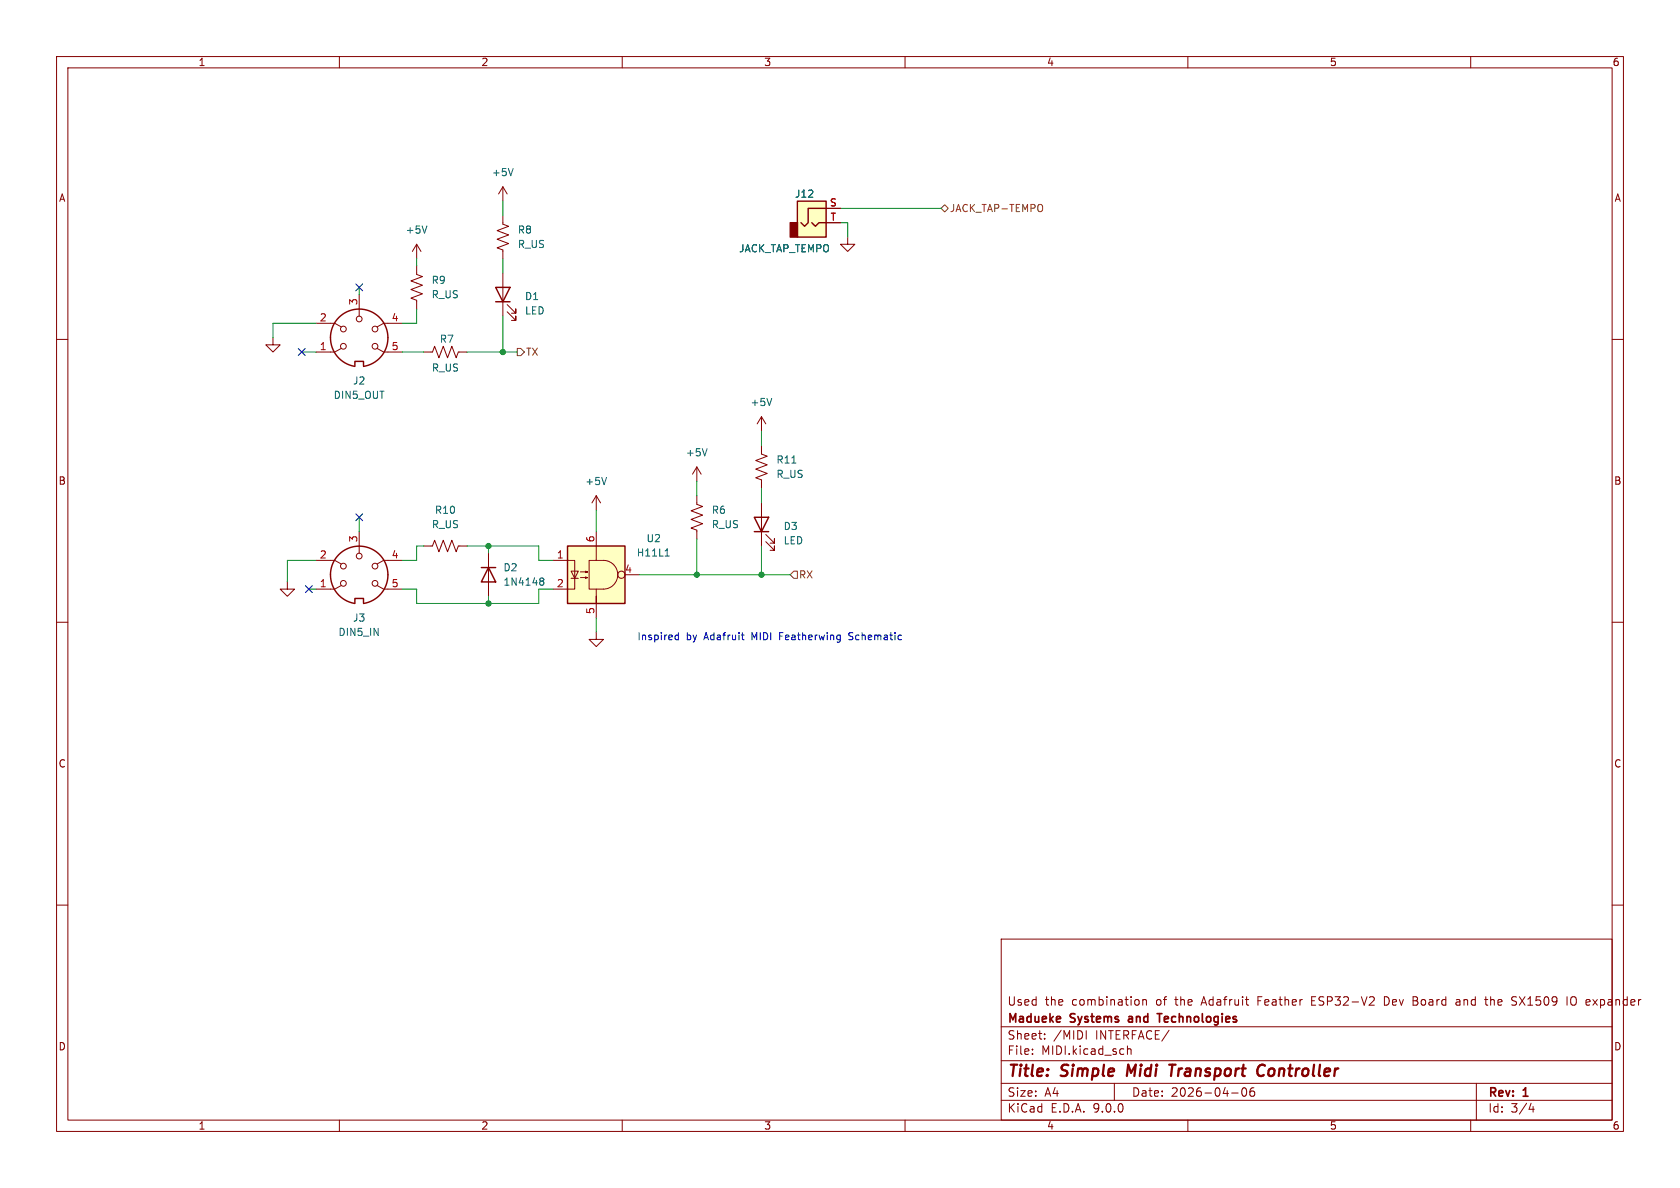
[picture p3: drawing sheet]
<svg xmlns="http://www.w3.org/2000/svg" width="297mm" height="210mm" viewBox="0 0 297 210" stroke-linecap="round" stroke-linejoin="round" font-family="sans-serif">
<g fill="none" stroke="#840000" stroke-width=".18">
<path d="M10 10h277v190h-277zM12 12h273v186h-273zM60 10v2M110 10v2M160 10v2M210 10v2M260 10v2M10 60h2M285 60h2M10 110h2M285 110h2M10 160h2"/>
<path d="M177 166h108v32h-108zM202 176.7v1M202 176.8l.2-.1 .4 .1 .1 .9M231.9 176.9h.5M232.6 176.2h-.7v1.5h.7M242 177.7h1M242.9 176.3v.5M245.1 176.2h-.4v1.5h.4M249.8 176.9h.5M249.8 177.7h.6M249.8 176.2h.5M257.5 176.8h.5"/>
<path d="M258 177.1h-.4a.29 .29 0 0 0-.2 .3 .29 .29 0 0 0 .2 .3h.4M262.5 176.7h.5M262.7 176.2v1.3l.3 .2M267.4 176.8l.6 .3 .1 .2-.1 .3-.5 .1M267.4 176.3h.7M277 176.2v1.5M278.3 176.2a.5 .5 0 0 0-.6 .5v.5a.5 .5 0 0 0 .6 .5M285 160h2M60 198v2M110 198v2M160 198v2M177 194.5h108"/>
<path d="M177 191.5h108M177 187.5h108M177 181.5h108M182.5 186.3v.1M182.5 185.5v.1M184.7 183.6v.1M184.7 182.8v.1M192 182.2v1.5M197 191.5v3M199.3 184.9v1.5M199.3 185.5l.2-.1 .4 .1 .1 .9M210 198v2"/>
<path d="M217.7 193.2h1.2M219.7 192.4a.81 .81 0 0 0 .3 1.4l.2-.1 .2-.5-.2-.8M221.2 192.4a1.17 1.17 0 0 0-.1 1.3h.6l.1-.5-.3-.3h-.4l-.1 .3M260 198v2M261 191.5v6.5M270.7 195l-.4 1.1h.9M271 195.6v1"/>
</g>
<path d="M199.5 188.2l-.3 2M206.7 188.2h1.1M207.3 188.2l-.3 2M223.4 190a.73 .73 0 0 1-.8 .1M223.6 188.4a.69 .69 0 0 0-1 .1" fill="none" stroke="#840000" stroke-width=".4"/>
<path d="M204.6 179.2h.8M205 179.2v1.5M199.6 180.2v.4" fill="none" stroke="#840000" stroke-width=".3"/>
<path d="M100.3 96.5h10.2v10.2h-10.2z" fill="#ffffc2"/>
<path d="M100.3 96.5h10.2v10.2h-10.2zM133.3 91.4h2.6l-1.3 2.6zM133.3 94h2.6" fill="none" stroke="#840000" stroke-width=".25"/>
<g fill="none" stroke="#840000" stroke-width=".18">
<path d="M149.9 41.9v1.3h1.2l-1.2 1.3-1.3-1.3h1.3M97.8 99.1h3.8v5h-3.8M104.1 99.1h2.6a2.54 2.54 0 0 1 2.5 2.5 2.54 2.54 0 0 1-2.5 2.5h-2.6zM105.4 87.6v2.6M105.4 94v5.1M105.4 87.6l-.8 1.3M105.4 87.6l.8 1.3M123.2 87.6v1.6l1 .3-2 .8 2 .8-2 .7 2 .8-2 .7 1 .4v1.6M134.6 88.9v7.6M135.4 95.8l1.5 1.5v-.8v.8h-.8M135.4 94.5l1.5 1.5v-.7v.7h-.8M101 101h1.2l-.6 1.2z"/>
<path d="M101 102.2h1.2M102.6 101.1h1.3l-.4 .1v-.2l.4 .1M102.6 102.1h1.3l-.4 .1v-.2l.4 .1M105.4 104.1v2.6v-1.3M105.4 106.7v2.5M110.5 101.6h2.5"/>
<circle cx="109.9" cy="101.6" r=".63"/>
</g>
<path d="M107.2 84.4l-.4 1.3M117.6 98.3h.7M117.8 97.2l.2-.2v1.3" fill="none" stroke="#006464" stroke-width=".18"/>
<path d="M141 35.6h5v6.3h-5z" fill="#ffffc2"/>
<path d="M139.7 39.4h1.3v2.5h-1.3z" fill="#840000" stroke="#840000" stroke-width=".25"/>
<path d="M141 35.6h5v6.3h-5zM143.5 39.4l.6 .6 .7-.6h1.2M146 36.8h-3.1v2.6l-.7 .6-.6-.6M87.6 50.8h2.6l-1.3 2.5zM87.6 53.3h2.6M62.7 64.6v-.7h1.6v.7M62.7 64.8a5.1 5.1 0 0 1-3.5-7.8 5.1 5.1 0 0 1 8.6 0 5.1 5.1 0 0 1-3.5 7.8M62.7 106.6v-.8h1.6v.8M62.7 106.7a5.1 5.1 0 0 1-3.5-7.8 5.1 5.1 0 0 1 8.6 0 5.1 5.1 0 0 1-3.5 7.8M85.1 100.3h2.5M86.4 100.3l1.2 2.6h-2.5z" fill="none" stroke="#840000" stroke-width=".25"/>
<g fill="none" stroke="#840000" stroke-width=".18">
<path d="M88.9 38.1v1.5l1 .4-2 .8 2 .7-2 .8 2 .8-2 .7 1 .4v1.5M88.9 33v2.6M88.9 33l-.8 1.3M88.9 33l.8 1.3M146 36.8h2.6M146 39.4h2.6M48.3 59.7v1.3h1.2l-1.2 1.2-1.3-1.2h1.3M55.9 57.2h3.3l1.1 .6M63.5 52.1v3.8M71.1 57.2h-3.3l-1.1 .6M73.7 47v1.5l1 .4-2.1 .8 2.1 .7-2.1 .8 2.1 .7-2.1 .8 1.1 .4v1.5M73.7 43.2l-.8 1.3"/>
<path d="M73.7 43.2l.7 1.3M73.7 43.2v2.5M88.9 48.3v7.6M89.7 55.1l1.5 1.5v-.7v.7h-.8M89.7 53.8l1.5 1.6v-.8v.8h-.8M60.3 61.6l-1.1 .6h-3.3M66.7 61.6l1.1 .6h3.3M74.9 62.2h1.6l.3-1 .8 2 .8-2 .7 2 .8-2 .7 2 .4-1h1.5M134.6 78.7v1.6l1 .3-2 .8 2 .8-2 .7 2 .8-2 .8 1 .3v1.6M134.6 73.7v2.5M134.6 73.7l-.7 1.2M134.6 73.7l.8 1.2"/>
<path d="M55.9 99.1h3.3l1.1 .6M63.5 94v3.8M71.1 99.1h-3.3l-1.1 .6M74.9 96.5h1.6l.3-1 .8 2 .8-2 .7 2 .8-2 .7 2 .4-1h1.5M86.4 97.8v7.6M123.2 82.6l-.8 1.2M123.2 82.6l.8 1.2M123.2 82.6v2.5M50.8 102.9v1.2h1.3l-1.3 1.3-1.3-1.3h1.3M60.3 103.5l-1.1 .6h-3.3M66.7 103.5l1.1 .6h3.3M105.4 111.8v1.2h1.3l-1.3 1.3-1.3-1.3h1.3"/>
<circle cx="60.7" cy="58.2" r=".51"/>
<circle cx="63.5" cy="56.4" r=".51"/>
<circle cx="66.3" cy="58.2" r=".51"/>
<circle cx="60.7" cy="61.2" r=".51"/>
<circle cx="66.3" cy="61.2" r=".51"/>
<circle cx="63.5" cy="98.3" r=".51"/>
<circle cx="60.7" cy="103.1" r=".51"/>
<circle cx="60.7" cy="100.1" r=".51"/>
<circle cx="66.3" cy="100.1" r=".51"/>
<circle cx="66.3" cy="103.1" r=".51"/>
</g>
<path d="M75.5 39.9l-.4 1.3M90.7 29.8l-.4 1.3M125 79.3l-.4 1.3M136.4 70.4l-.4 1.3M140 81.9h.7M95.5 102.7h.2M95.5 102.2h.4l.2 .1v.2l-.2 .2M95.7 102.7h.2M95.7 102.7l-.2 .1M95.9 102.7l.2 .3v.3l-.2 .1h-.4" fill="none" stroke="#006464" stroke-width=".18"/>
<path d="M166.4 36.8l.6-.6 .6 .6-.6 .7zM184.1 36.2a.9 .9 0 0 1 0 1.1M91.4 61.6h.7l.6 .6-.6 .7h-.7zM140.3 101h.7v1.2h-.7l-.6-.6z" fill="none" stroke="#725600" stroke-width=".18"/>
<g fill="none" stroke="#009600" stroke-width=".18">
<path d="M88.9 35.6v2.5M148.6 39.4h1.3v2.5M148.6 36.8h17.8M55.9 57.2h-7.6v2.5M63.5 50.8v1.3M73.7 54.6v2.6h-2.6M73.7 45.7v1.3M88.9 45.7v2.6M88.9 55.9v6.3M53.3 62.2h2.6M71.1 62.2h3.8M82.5 62.2h8.9"/>
<path d="M134.6 76.2v2.5M55.9 99.1h-5.1v3.8M63.5 91.4v2.6M74.9 96.5h-1.2v2.6h-2.6M82.5 96.5h12.7v2.6h2.6M86.4 96.5v1.3M105.4 90.2v3.8M123.2 85.1v2.5M123.2 95.3v6.3M134.6 86.4v2.5M134.6 96.5v5.1M54.6 104.1h1.3"/>
<path d="M71.1 104.1h2.6v2.6h21.5v-2.6h2.6M86.4 105.4v1.3M105.4 109.2v2.6M113 101.6h26.7"/>
</g>
<path d="M62.9 50.2l1.2 1.2M64.1 50.2l-1.2 1.2M52.7 61.6l1.2 1.2M53.9 61.6l-1.2 1.2M62.9 90.8l1.2 1.2M64.1 90.8l-1.2 1.2M54 103.5l1.2 1.2M55.2 103.5l-1.2 1.2" fill="none" stroke="#000084" stroke-width=".18"/>
<path d="M119.3 112.9l.3 .2 .3-.1M119.9 111.8v1.3M119.9 112.3h-.3l-.3 .2M131.1 112.3h.4M131.2 112.9l.3 .2M148.4 112.3h.1M148.5 112.3v1.1M148.5 113l-.1 .1M150.1 113l.1 .1M150.3 111.8l-.2 .3 .2 .3" fill="none" stroke="#0000c2" stroke-width=".18"/>
<g fill="#009600" stroke="#009600" stroke-width=".18">
<circle cx="134.6" cy="101.6" r=".46"/>
<circle cx="123.2" cy="101.6" r=".46"/>
<circle cx="86.4" cy="106.7" r=".46"/>
<circle cx="88.9" cy="62.2" r=".46"/>
<circle cx="86.4" cy="96.5" r=".46"/>
</g>
<g font-size="2.8" fill="#840000">
<text x="178" y="190.9">Title:</text>
<text x="187.7" y="190.9">Simple</text>
<text x="200.1" y="190.9">Midi</text>
<text x="208.4" y="190.9">Transport</text>
<text x="224.7" y="190.9">Controller</text>
</g>
<g font-size="2.1" fill="#840000">
<text x="178" y="178">Used</text>
<text x="184.7" y="178">the</text>
<text x="189.5" y="178">combination</text>
<text x="204.5" y="178">of</text>
<text x="208.1" y="178">the</text>
<text x="212.9" y="178">Adafruit</text>
<text x="222.9" y="178">Feather</text>
<text x="232.5" y="178">ESP32-V2</text>
<text x="245.5" y="178">Dev</text>
<text x="250.8" y="178">Board</text>
<text x="258.6" y="178">and</text>
<text x="263.9" y="178">the</text>
<text x="268.7" y="178">SX1509</text>
<text x="278.6" y="178">IO expander</text>
<text x="178" y="184">Sheet:</text>
<text x="178" y="181.2">Madueke</text>
<text x="186.2" y="184">/MIDI</text>
<text x="189.3" y="181.2">Systems</text>
<text x="193.7" y="184">INTERFACE/</text>
<text x="200.2" y="181.2">and</text>
<text x="206" y="181.2">Technologies</text>
<text x="178" y="186.7">File:</text>
<text x="184.1" y="186.7">MIDI.kicad_sch</text>
<text x="178" y="196.9">KiCad</text>
<text x="178" y="194.1">Size:</text>
<text x="184.7" y="194.1">A4</text>
<text x="185.7" y="196.9">E.D.A.</text>
<text x="193.3" y="196.9">9.0.0</text>
<text x="200" y="194.1">Date:</text>
<text x="207" y="194.1">2026-04-06</text>
<text x="263" y="194.3">Rev:</text>
<text x="263" y="196.9">Id:</text>
<text x="267.1" y="196.9">3/4</text>
<text x="269.4" y="194.3">1</text>
</g>
<g font-size="1.8" fill="#840000">
<text x="35" y="11.9">1</text>
<text x="85" y="11.9">2</text>
<text x="135" y="11.9">3</text>
<text x="185" y="11.9">4</text>
<text x="235" y="11.9">5</text>
<text x="285" y="11.9">6</text>
<text x="10.3" y="35.9">A</text>
<text x="285.3" y="35.9">A</text>
<text x="10.3" y="85.9">B</text>
<text x="285.3" y="85.9">B</text>
<text x="10.3" y="135.9">C</text>
<text x="285.3" y="135.9">C</text>
<text x="10.3" y="185.9">D</text>
<text x="285.3" y="185.9">D</text>
<text x="35" y="199.9">1</text>
<text x="85" y="199.9">2</text>
<text x="135" y="199.9">3</text>
<text x="185" y="199.9">4</text>
<text x="235" y="199.9">5</text>
<text x="285" y="199.9">6</text>
</g>
<g font-size="1.8" fill="#006464">
<text x="86.9" y="31.3">+5V</text>
<text x="140.4" y="35.2">J12</text>
<text x="71.6" y="41.5">+5V</text>
<text x="91.4" y="41.5">R8</text>
<text x="91.4" y="44">R_US</text>
<text x="130.6" y="44.8">JACK_TAP_TEMPO</text>
<text x="76.2" y="50.4">R9</text>
<text x="76.2" y="52.9">R_US</text>
<text x="92.7" y="53.3">D1</text>
<text x="92.7" y="55.8">LED</text>
<text x="76.2" y="65.9">R_US</text>
<text x="77.7" y="60.8">R7</text>
<text x="58.9" y="70.7">DIN5_OUT</text>
<text x="62.3" y="68.2">J2</text>
<text x="132.6" y="72">+5V</text>
<text x="121.2" y="80.9">+5V</text>
<text x="137.2" y="82.1">R11</text>
<text x="103.4" y="86">+5V</text>
<text x="137.2" y="84.7">R_US</text>
<text x="76.2" y="93.6">R_US</text>
<text x="76.8" y="91">R10</text>
<text x="125.7" y="91">R6</text>
<text x="125.7" y="93.6">R_US</text>
<text x="138.4" y="93.9">D3</text>
<text x="88.9" y="101.2">D2</text>
<text x="112.5" y="98.6">H11L1</text>
<text x="114.2" y="96">U2</text>
<text x="138.4" y="96.4">LED</text>
<text x="88.9" y="103.7">1N4148</text>
<text x="59.7" y="112.6">DIN5_IN</text>
<text x="62.3" y="110.1">J3</text>
</g>
<g font-size="1.8" fill="#a90000">
<text x="146.6" y="36.6">S</text>
<text x="146.7" y="39.1">T</text>
<text x="56.4" y="56.9">2</text>
<text x="63.2" y="54" transform="rotate(-90 63.2 54)">3</text>
<text x="69.1" y="56.9">4</text>
<text x="56.4" y="62">1</text>
<text x="69.1" y="62">5</text>
<text x="63.2" y="96" transform="rotate(-90 63.2 96)">3</text>
<text x="105.2" y="96" transform="rotate(-90 105.2 96)">6</text>
<text x="56.4" y="98.8">2</text>
<text x="69.1" y="98.8">4</text>
<text x="98.4" y="98.8">1</text>
<text x="110.4" y="101.3">4</text>
<text x="56.4" y="103.9">1</text>
<text x="69.1" y="103.9">5</text>
<text x="98.4" y="103.9">2</text>
<text x="105.2" y="108.7" transform="rotate(-90 105.2 108.7)">5</text>
</g>
<g font-size="1.8" fill="#725600">
<text x="167.8" y="37.7">JACK_TAP-TEMPO</text>
<text x="92.9" y="63.1">TX</text>
<text x="141.2" y="102.5">RX</text>
</g>
<g font-size="1.8" fill="#0000c2">
<text x="112.6" y="113.4">Inspired</text>
<text x="121.3" y="113.4">by</text>
<text x="124.6" y="113.4">Adafruit</text>
<text x="133.1" y="113.4">MIDI</text>
<text x="138.2" y="113.4">Featherwing</text>
<text x="150.7" y="113.4">Schematic</text>
</g>
</svg>
